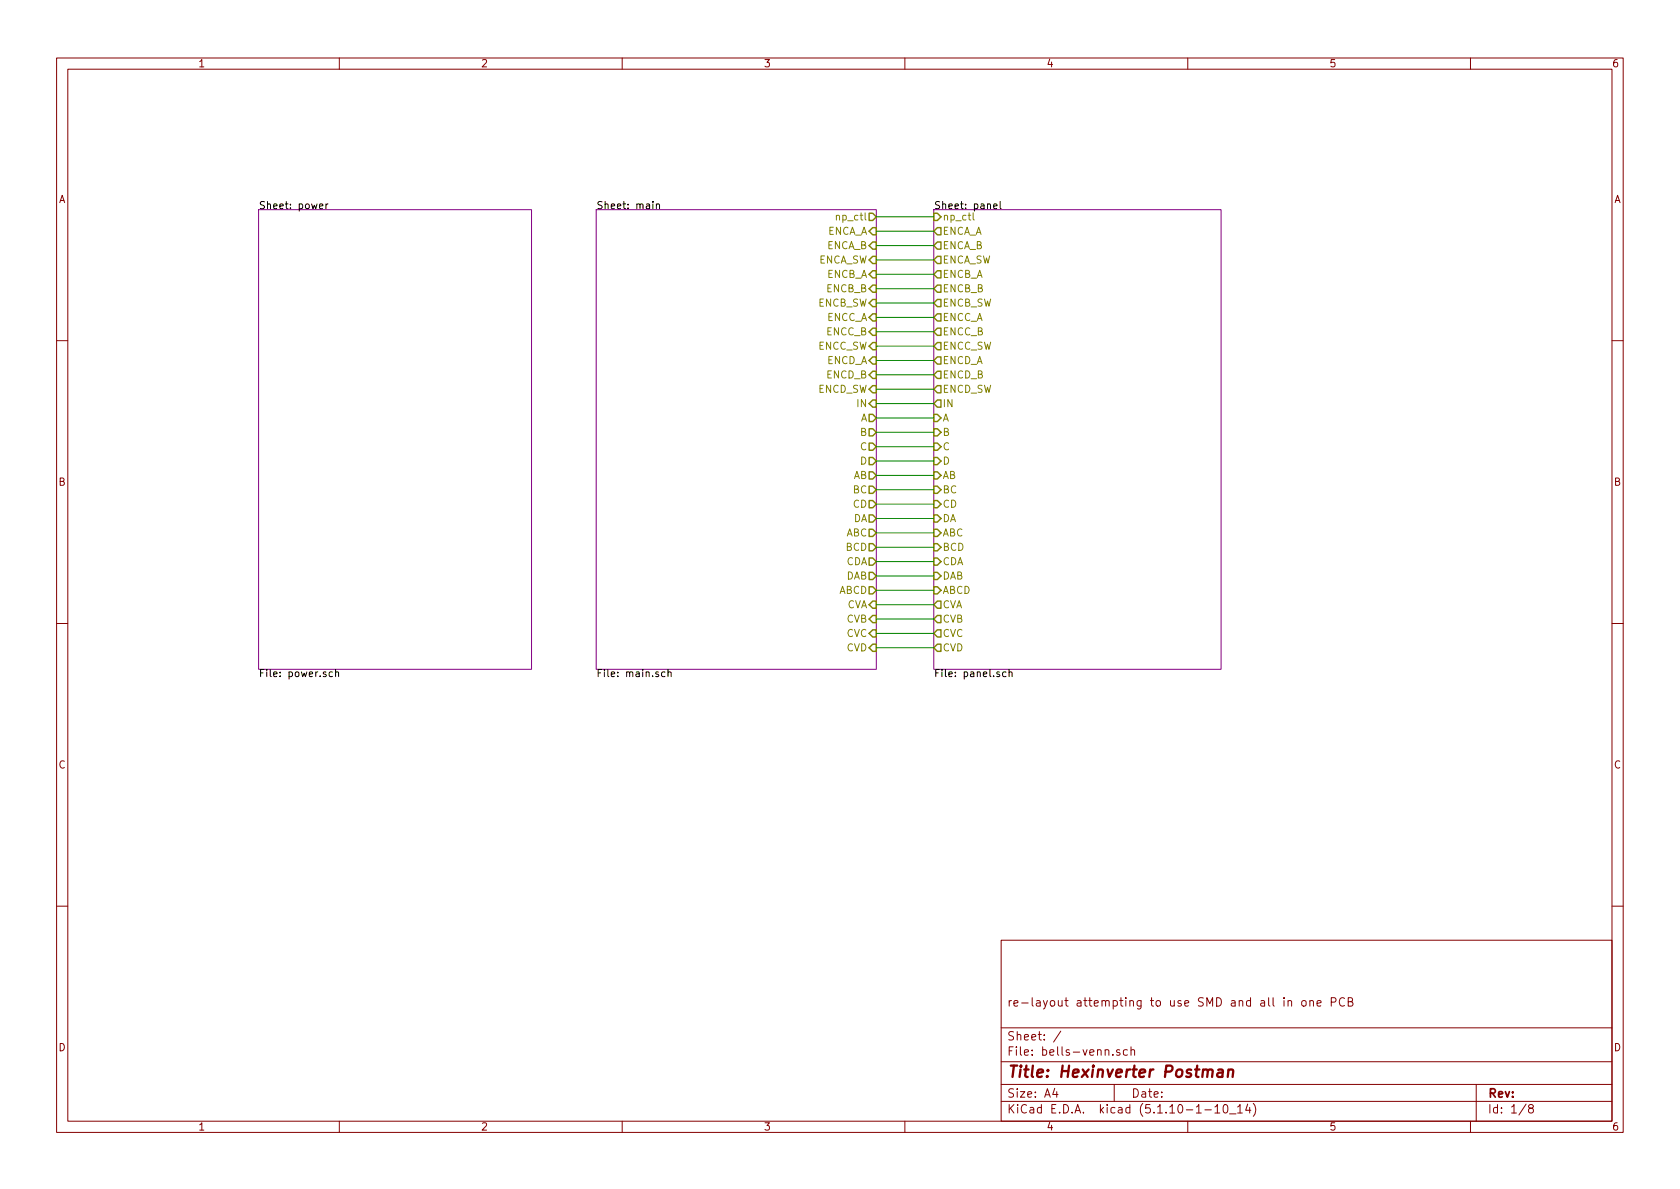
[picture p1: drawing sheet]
EESchema Schematic File Version 4
EELAYER 30 0
EELAYER END
$Descr A4 11693 8268
encoding utf-8
Sheet 1 8
Title "Hexinverter Postman"
Date ""
Rev ""
Comp ""
Comment1 "re-layout attempting to use SMD and all in one PCB"
Comment2 ""
Comment3 ""
Comment4 ""
$EndDescr
$Sheet
S 1800 1450 1900 3200
U 5CEF6656
F0 "power" 50
F1 "power.sch" 50
$EndSheet
$Sheet
S 6500 1450 2000 3200
U 5F7954A8
F0 "panel" 50
F1 "panel.sch" 50
F2 "IN" O L 6500 2800 50 
F3 "CVA" O L 6500 4200 50 
F4 "CVB" O L 6500 4300 50 
F5 "CVC" O L 6500 4400 50 
F6 "CVD" O L 6500 4500 50 
F7 "ENCA_A" O L 6500 1600 50 
F8 "ENCA_B" O L 6500 1700 50 
F9 "ENCA_SW" O L 6500 1800 50 
F10 "ENCB_A" O L 6500 1900 50 
F11 "ENCB_B" O L 6500 2000 50 
F12 "ENCC_A" O L 6500 2200 50 
F13 "ENCC_B" O L 6500 2300 50 
F14 "ENCD_A" O L 6500 2500 50 
F15 "ENCD_B" O L 6500 2600 50 
F16 "ENCD_SW" O L 6500 2700 50 
F17 "ENCC_SW" O L 6500 2400 50 
F18 "ENCB_SW" O L 6500 2100 50 
F19 "A" I L 6500 2900 50 
F20 "B" I L 6500 3000 50 
F21 "C" I L 6500 3100 50 
F22 "D" I L 6500 3200 50 
F23 "AB" I L 6500 3300 50 
F24 "BC" I L 6500 3400 50 
F25 "CD" I L 6500 3500 50 
F26 "DA" I L 6500 3600 50 
F27 "ABC" I L 6500 3700 50 
F28 "BCD" I L 6500 3800 50 
F29 "CDA" I L 6500 3900 50 
F30 "DAB" I L 6500 4000 50 
F31 "ABCD" I L 6500 4100 50 
F32 "np_ctl" I L 6500 1500 50 
$EndSheet
Wire Wire Line
	6100 1600 6500 1600
Wire Wire Line
	6100 1700 6500 1700
Wire Wire Line
	6100 1800 6500 1800
Wire Wire Line
	6100 1900 6500 1900
Wire Wire Line
	6100 2000 6500 2000
Wire Wire Line
	6100 2100 6500 2100
Wire Wire Line
	6100 2200 6500 2200
Wire Wire Line
	6100 2300 6500 2300
Wire Wire Line
	6100 2400 6500 2400
Wire Wire Line
	6100 2500 6500 2500
Wire Wire Line
	6100 2600 6500 2600
Wire Wire Line
	6100 2700 6500 2700
Wire Wire Line
	6100 2800 6500 2800
Wire Wire Line
	6100 2900 6500 2900
Wire Wire Line
	6100 3000 6500 3000
Wire Wire Line
	6100 3100 6500 3100
Wire Wire Line
	6100 3200 6500 3200
Wire Wire Line
	6100 3300 6500 3300
Wire Wire Line
	6100 3400 6500 3400
Wire Wire Line
	6100 3500 6500 3500
Wire Wire Line
	6100 3600 6500 3600
Wire Wire Line
	6100 3700 6500 3700
Wire Wire Line
	6100 3800 6500 3800
Wire Wire Line
	6100 3900 6500 3900
Wire Wire Line
	6100 4000 6500 4000
Wire Wire Line
	6100 4100 6500 4100
Wire Wire Line
	6100 4200 6500 4200
Wire Wire Line
	6100 4300 6500 4300
Wire Wire Line
	6100 4400 6500 4400
Wire Wire Line
	6100 4500 6500 4500
$Sheet
S 4150 1450 1950 3200
U 5CEF66AD
F0 "main" 50
F1 "main.sch" 50
F2 "A" O R 6100 2900 50 
F3 "B" O R 6100 3000 50 
F4 "C" O R 6100 3100 50 
F5 "D" O R 6100 3200 50 
F6 "AB" O R 6100 3300 50 
F7 "BC" O R 6100 3400 50 
F8 "CD" O R 6100 3500 50 
F9 "DA" O R 6100 3600 50 
F10 "ABC" O R 6100 3700 50 
F11 "BCD" O R 6100 3800 50 
F12 "CDA" O R 6100 3900 50 
F13 "DAB" O R 6100 4000 50 
F14 "ABCD" O R 6100 4100 50 
F15 "ENCD_A" I R 6100 2500 50 
F16 "ENCD_B" I R 6100 2600 50 
F17 "ENCD_SW" I R 6100 2700 50 
F18 "IN" I R 6100 2800 50 
F19 "CVA" I R 6100 4200 50 
F20 "CVB" I R 6100 4300 50 
F21 "ENCA_SW" I R 6100 1800 50 
F22 "ENCA_B" I R 6100 1700 50 
F23 "ENCA_A" I R 6100 1600 50 
F24 "ENCC_A" I R 6100 2200 50 
F25 "ENCC_B" I R 6100 2300 50 
F26 "ENCC_SW" I R 6100 2400 50 
F27 "CVC" I R 6100 4400 50 
F28 "CVD" I R 6100 4500 50 
F29 "ENCB_A" I R 6100 1900 50 
F30 "ENCB_SW" I R 6100 2100 50 
F31 "ENCB_B" I R 6100 2000 50 
F32 "np_ctl" O R 6100 1500 50 
$EndSheet
Wire Wire Line
	6100 1500 6500 1500
$EndSCHEMATC
